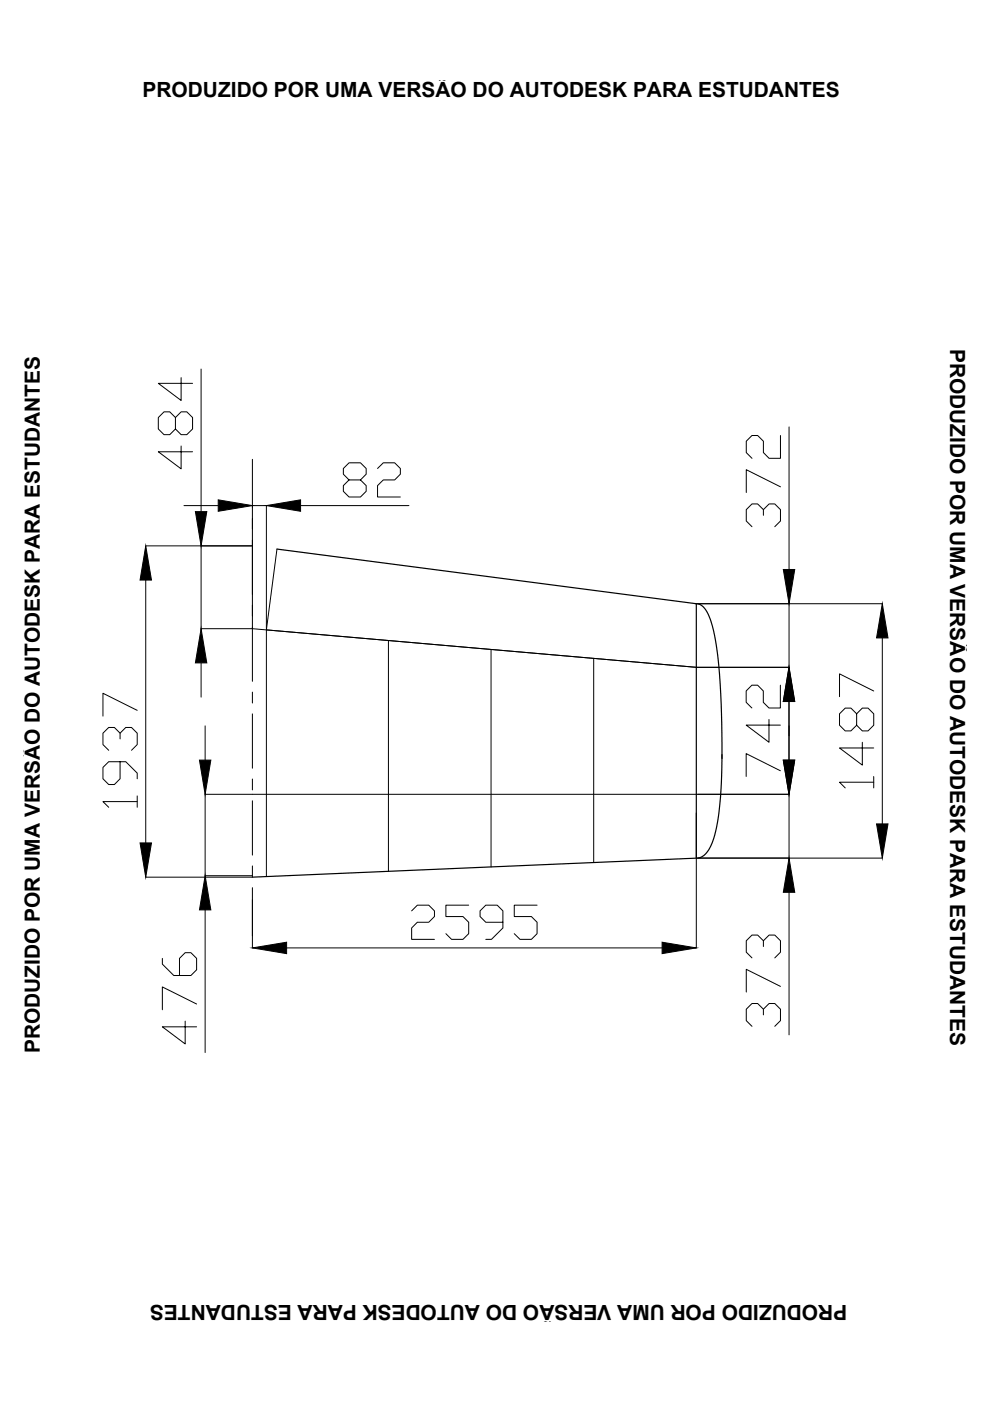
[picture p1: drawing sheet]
<svg xmlns="http://www.w3.org/2000/svg" width="210mm" height="297mm" viewBox="0 0 210 297" stroke-linecap="round" stroke-linejoin="round" font-family="sans-serif">
<!-- layer: 0 -->
<path d="M58.7 116.4l88.9 11.6v53.9M147.6 128a3.2 3.2 0 0 1 2.6 2.3 39.8 39.8 0 0 1 2.4 12.6l.4 8.3 .1 9.6M153.1 160a70.9 70.9 0 0 1-1.6 17l-.6 1.8a4.4 4.4 0 0 1-2.7 3.1l-94.7 4.1" fill="none" stroke="#000" stroke-width=".25"/>
<g fill="none" stroke="#000" stroke-width=".21">
<path d="M42.6 78.2v30.3M37.2 88.5l1.2-1.2h1.2l1.2 1.2v2.4l-1.2 1.3h-1.2l-1.2-1.3v-2.4l-1.2-1.2h-1.2l-1.2 1.2v2.4l1.2 1.3h1.2l1.2-1.3M38.4 94.6v4.8l-4.8-3.6h7.2M38.4 80.1v4.8l-4.8-3.6h7.2M30.9 115.7h22.6M42.6 115.7v17.6h10.9M30.9 123v55.7M56.5 133.5l91.1 8M25.5 156.7v-1.3l-1.2-1.2h-1.3l-1.2 1.2v2.5l1.2 1.2M25.5 155.4l1.2-1.2h1.2l1.2 1.2v2.5l-1.2 1.2M29.1 150.6l-7.3-3.6v4.8M42.6 140.5v7.3"/>
<path d="M25.5 161.5v3.6l-1.2 1.2h-1.3l-1.2-1.2v-2.4l1.2-1.2h3.7l2.4 2.4v1.2M29.1 170h-7.3l1.2 1.2M29.1 168.7v2.5M30.9 186h22.6"/>
</g>
<path d="M41.4 108.5h2.4l-1.2 7.2zM30.9 115.7l1.2 7.3h-2.4zM42.6 133.3l1.2 7.2h-2.4zM29.7 178.7h2.4l-1.2 7.3z" fill="#000" stroke="#000" stroke-width=".21"/>
<!-- layer: cotas -->
<g fill="none" stroke="#000" stroke-width=".21">
<path d="M53.5 97.4v47M80 99.3l1.3-1.2h2.4l1.2 1.2v1.2l-1.2 1.3h-2.4l-1.3 1.2v2.4h4.9M165.5 92.3v4.9h-2.4l-1.2-1.2v-2.5l-1.3-1.2h-1.2l-1.2 1.2v2.5l1.2 1.2M167.3 90.5v30.2M39 107.2h7.3M53.5 107.2h3v26.1M58.7 116.4l-2.2 17.1v52.4M63.7 107.2h23M74 101.8l-1.2-1.3v-1.2l1.2-1.2h2.4l1.2 1.2v1.2l-1.2 1.3h-2.4l-1.2 1.2v1.2l1.2 1.2h2.4l1.2-1.2v-1.2l-1.2-1.2M161.9 109.3v-1.2l-1.3-1.3h-1.2l-1.2 1.3v2.4l1.2 1.2M161.9 108.1l1.2-1.3h1.2l1.2 1.3v2.4l-1.2 1.2M165.5 103.2l-7.3-3.6v4.8"/>
<path d="M53.5 133.3l94.1 8.2M82.4 135.8v48.9M104.1 137.7v46.1M125.9 139.6v43.3M147.7 128h39.4M167.3 128v13.5h-19.6M187.1 135.3v39.4M43.5 153.9v7.3M53.5 146.7v2.4M53.5 151.4v11.5M163 152.5v4.9l-4.8-3.7h7.3M165.5 145.3v4.8h-2.5l-1.2-1.2v-2.4l-1.2-1.2h-1.2l-1.2 1.2v2.4l1.2 1.2"/>
<path d="M167.3 148.7v12.5M181.6 151.3l1.2-1.2h1.2l1.2 1.2v2.5l-1.2 1.2h-1.2l-1.2-1.2v-2.5l-1.2-1.2h-1.2l-1.2 1.2v2.5l1.2 1.2h1.2l1.2-1.2M182.8 157.4v4.8l-4.8-3.6h7.2M185.2 146.5l-7.2-3.6v4.8M43.5 168.4h123.8v13.5M43.5 168.4v17.3M53.5 165.2v2.3M53.5 169.8v11.5M147.6 172.4v28.6M165.5 163.4l-7.3-3.6v4.8M185.2 165.8h-7.2l1.2 1.3M185.2 164.6v2.5"/>
<path d="M43.5 185.7h10M43.5 192.9v30.2M53.5 183.6v2.3M53.5 188.2v12.8M87.3 193.1l1.2-1.2h2.4l1.2 1.2v1.2l-1.2 1.2h-2.4l-1.2 1.3v2.4h4.8M99.4 191.9h-4.9v2.4h3.7l1.2 1.2v2.5l-1.2 1.2h-2.5l-1.2-1.2M106.6 195.5h-3.6l-1.2-1.2v-1.2l1.2-1.2h2.4l1.2 1.2v3.7l-2.4 2.4h-1.2M113.9 191.9h-4.9v2.4h3.7l1.2 1.2v2.5l-1.2 1.2h-2.4l-1.3-1.2M147.9 181.9h39.2M161.9 199.5l1.2-1.2h1.2l1.2 1.2v2.4l-1.2 1.2M167.3 189.2v30.2M34.4 203.2v1.2l2.4 2.4h3.7l1.2-1.2v-2.4l-1.2-1.2h-1.2l-1.2 1.2v3.6"/>
<path d="M39.3 216.5v4.8l-4.9-3.6h7.3M41.7 212.9l-7.3-3.6v4.8M60.8 201h79.6M161.9 215.2v-1.2l-1.3-1.2h-1.2l-1.2 1.2v2.4l1.2 1.2M161.9 214l1.2-1.2h1.2l1.2 1.2v2.4l-1.2 1.2M161.9 200.7v-1.2l-1.3-1.2h-1.2l-1.2 1.2v2.4l1.2 1.2M165.5 209.1l-7.3-3.6v4.8"/>
</g>
<path d="M46.3 106l7.2 1.2-7.2 1.2zM56.5 107.2l7.2-1.2v2.4zM166.1 120.7h2.4l-1.2 7.3zM187.1 128l1.2 7.3h-2.4zM167.3 141.5l1.2 7.2h-2.4zM42.3 161.2h2.4l-1.2 7.2zM166.1 161.2h2.4l-1.2 7.2zM185.9 174.7h2.4l-1.2 7.2zM43.5 185.7l1.2 7.2h-2.4zM53.5 201l7.3-1.2v2.4zM140.4 199.8l7.2 1.2-7.2 1.2zM167.3 181.9l1.2 7.3h-2.4z" fill="#000" stroke="#000" stroke-width=".21"/>
<g font-size="4.4">
<text x="30.2" y="20.6">PRODUZIDO POR UMA VERSÃO DO AUTODESK PARA ESTUDANTES</text>
<text x="201.4" y="73.9" transform="rotate(90 201.4 73.9)">PRODUZIDO POR UMA VERSÃO DO AUTODESK PARA ESTUDANTES</text>
<text x="8.4" y="223.3" transform="rotate(-90 8.4 223.3)">PRODUZIDO POR UMA VERSÃO DO AUTODESK PARA ESTUDANTES</text>
<text x="179.6" y="276.6" transform="rotate(-180 179.6 276.6)">PRODUZIDO POR UMA VERSÃO DO AUTODESK PARA ESTUDANTES</text>
</g>
</svg>
